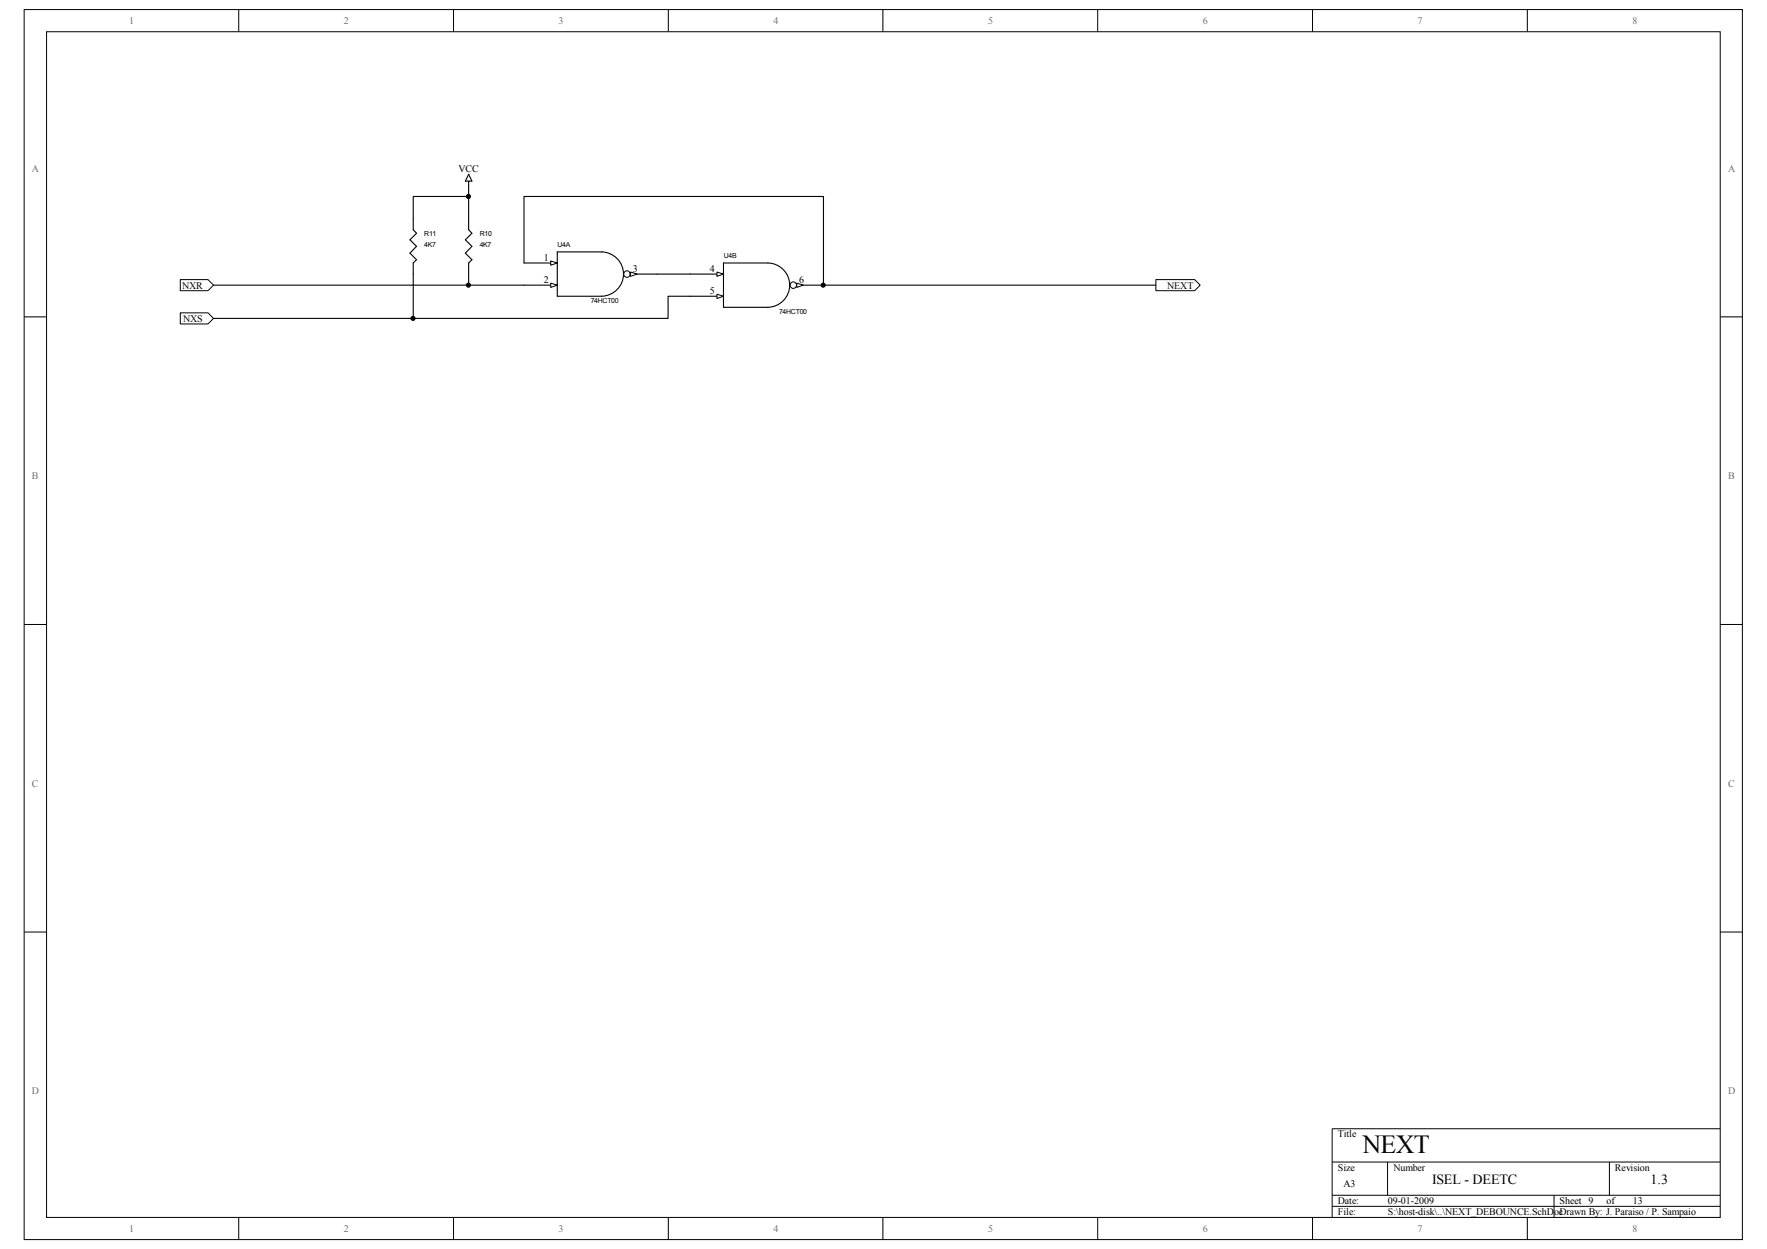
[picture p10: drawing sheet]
<svg xmlns="http://www.w3.org/2000/svg" width="297mm" height="210mm" viewBox="0 0 297 210" stroke-linecap="round" stroke-linejoin="round" font-family="sans-serif">
<path d="M4.1 1.6h288.8v206.7h-288.8z" fill="none" stroke="#000" stroke-width=".17"/>
<path d="M7.9 5.4h281.3v199.2h-281.3z" fill="#fff"/>
<g fill="none" stroke="#000" stroke-width=".17">
<path d="M7.8 5.3h281.4v199.3h-281.4zM40.1 1.6v3.7M76.2 1.6v3.7M112.3 1.6v3.7M148.4 1.6v3.7M184.5 1.6v3.7M220.6 1.6v3.7M256.7 1.6v3.7M4.1 53.3h3.7M289.2 53.3h3.7M4.1 104.9h3.7M289.2 104.9h3.7"/>
<path d="M4.1 156.6h3.7M289.2 156.6h3.7M223.9 195.3h65.3M233.3 195.3v5.6M270.5 195.3v5.6M289.2 189.7h-65.3v14.9M40.1 204.6v3.7M76.2 204.6v3.7M112.3 204.6v3.7M148.4 204.6v3.7M184.5 204.6v3.7M220.6 204.6v3.7"/>
<path d="M223.9 200.9h65.3M223.9 202.7h65.3M256.7 204.6v3.7M261.2 200.9v3.7"/>
</g>
<path d="M69.5 46.1v7.4M78.8 46.1v1.8M110.4 46.1h11.2M129.1 44.2h-7.5v7.4h7.5a3.7 3.7 0 0 0 3.7-3.7v.1a3.7 3.7 0 0 0-3.7-3.8" fill="none" stroke="#000" stroke-width=".19"/>
<path d="M120.5 45.7l1.1 .4-1.1 .3z" fill="#fff"/>
<path d="M120.5 45.7l1.1 .4-1.1 .3z" fill="none" stroke="#000" stroke-width=".17"/>
<path d="M116 49.8h5.6" fill="none" stroke="#000" stroke-width=".19"/>
<path d="M120.5 49.4l1.1 .4-1.1 .4z" fill="#fff"/>
<path d="M120.5 49.4l1.1 .4-1.1 .4z" fill="none" stroke="#000" stroke-width=".17"/>
<path d="M132.8 47.9h5.6" fill="none" stroke="#000" stroke-width=".19"/>
<circle cx="133.4" cy="47.9" r=".54" fill="#fff"/>
<circle cx="133.4" cy="47.9" r=".54" fill="none" stroke="#000" stroke-width=".17"/>
<path d="M133.9 47.6l1.1 .3-1.1 .4z" fill="#fff"/>
<path d="M133.9 47.6l1.1 .3-1.1 .4z" fill="none" stroke="#000" stroke-width=".17"/>
<path d="M69.5 36.7v1.9l.5 .6-1.1 1.1 1.1 1.1-1.1 1.1 1.1 1.1-.5 .6v1.9M78.8 36.7v1.9l.5 .6-1.1 1.1 1.1 1.1-1.1 1.1 1.1 1.1-.5 .6v1.9M88.1 44.2h5.6M93.7 42.3h7.4a3.7 3.7 0 0 1 3.7 3.8 3.7 3.7 0 0 1-3.7 3.7h-7.4z" fill="none" stroke="#000" stroke-width=".19"/>
<path d="M92.6 43.9l1.1 .3-1.1 .4z" fill="#fff"/>
<path d="M92.6 43.9l1.1 .3-1.1 .4z" fill="none" stroke="#000" stroke-width=".17"/>
<path d="M88.1 47.9h5.6" fill="none" stroke="#000" stroke-width=".19"/>
<path d="M92.6 47.6l1.1 .3-1.1 .4z" fill="#fff"/>
<path d="M92.6 47.6l1.1 .3-1.1 .4z" fill="none" stroke="#000" stroke-width=".17"/>
<path d="M104.9 46.1h5.5" fill="none" stroke="#000" stroke-width=".19"/>
<circle cx="105.4" cy="46.1" r=".53" fill="#fff"/>
<circle cx="105.4" cy="46.1" r=".53" fill="none" stroke="#000" stroke-width=".17"/>
<path d="M106 45.7l1.1 .4-1.1 .3z" fill="#fff"/>
<path d="M106 45.7l1.1 .4-1.1 .3z" fill="none" stroke="#000" stroke-width=".17"/>
<path d="M194.3 47h6.5l1 .9-1 1h-6.5z" fill-rule="evenodd" fill="#fff"/>
<path d="M194.3 47h6.5l1 .9-1 1h-6.5z" fill="none" stroke="#000" stroke-width=".17"/>
<path d="M30.3 47h4.7l.9 .9-.9 1h-4.7z" fill-rule="evenodd" fill="#fff"/>
<path d="M30.3 47h4.7l.9 .9-.9 1h-4.7z" fill="none" stroke="#000" stroke-width=".17"/>
<path d="M30.3 52.6h4.7l.9 .9-.9 .9h-4.7z" fill-rule="evenodd" fill="#fff"/>
<g fill="none" stroke="#000" stroke-width=".17">
<path d="M30.3 52.6h4.7l.9 .9-.9 .9h-4.7z"/>
<circle cx="78.7" cy="33" r=".34"/>
<circle cx="69.4" cy="53.5" r=".34"/>
<circle cx="78.7" cy="47.9" r=".34"/>
<circle cx="138.4" cy="47.9" r=".35"/>
</g>
<path d="M78.8 33h-9.3v3.7M78.8 29.3l.5 1.1h-1.1zM78.8 30.4v6.3M35.9 47.9h52.2M88.1 44.2v-11.2h50.3v14.9h55.9M116 49.8h-3.7v3.7h-76.4" fill="none" stroke="#000" stroke-width=".19"/>
<g fill="#000">
<circle cx="78.7" cy="33" r=".34"/>
<circle cx="69.4" cy="53.5" r=".34"/>
<circle cx="78.7" cy="47.9" r=".34"/>
<circle cx="138.4" cy="47.9" r=".35"/>
</g>
<text font-size="4.4" x="229" y="193.7">NEXT</text>
<g font-size="2.4">
<text x="240.7" y="199">ISEL - DEETC</text>
<text x="277.4" y="199">1.3</text>
</g>
<g font-size="1.7" fill="#706f64">
<text x="21.7" y="4">1</text>
<text x="57.8" y="4">2</text>
<text x="93.9" y="4">3</text>
<text x="130" y="4">4</text>
<text x="166.1" y="4">5</text>
<text x="202.2" y="4">6</text>
<text x="238.3" y="4">7</text>
<text x="274.4" y="4">8</text>
<text x="5.3" y="28.9">A</text>
<text x="290.5" y="28.9">A</text>
<text x="5.4" y="80.6">B</text>
<text x="290.5" y="80.6">B</text>
<text x="5.4" y="132.2">C</text>
<text x="290.5" y="132.2">C</text>
<text x="5.3" y="183.9">D</text>
<text x="290.5" y="183.9">D</text>
<text x="21.7" y="207">1</text>
<text x="57.8" y="207">2</text>
<text x="93.9" y="207">3</text>
<text x="130" y="207">4</text>
<text x="166.1" y="207">5</text>
<text x="202.2" y="207">6</text>
<text x="238.3" y="207">7</text>
<text x="274.4" y="207">8</text>
</g>
<g font-size="1.7">
<text x="77.1" y="29">VCC</text>
<text x="91.4" y="43.9">1</text>
<text x="91.4" y="47.6">2</text>
<text x="106.4" y="45.7">3</text>
<text x="119.3" y="45.7">4</text>
<text x="134.3" y="47.6">6</text>
<text x="30.6" y="48.5">NXR</text>
<text x="119.3" y="49.4">5</text>
<text x="196.2" y="48.5">NEXT</text>
<text x="30.8" y="54.1">NXS</text>
<text x="224.9" y="191.1">Title</text>
<text x="224.9" y="196.7">Size</text>
<text x="234.2" y="196.7">Number</text>
<text x="271.5" y="196.7">Revision</text>
<text x="224.9" y="202.3">Date:</text>
<text x="225.8" y="199.5">A3</text>
<text x="233.3" y="202.3">09-01-2009</text>
<text x="262.2" y="202.3">Sheet</text>
<text x="267" y="202.4">9</text>
<text x="270.1" y="202.3">of</text>
<text x="274.5" y="202.4">13</text>
<text x="224.9" y="204.2">File:</text>
<text x="233.3" y="204.2">S:\host-disk\..\NEXT_DEBOUNCE.SchDocDrawn By: J. Paraiso / P. Sampaio</text>
</g>
<g font-size="1.2">
<text x="71.3" y="39.7">R11</text>
<text x="71.3" y="41.6">4K7</text>
<text x="80.6" y="39.7">R10</text>
<text x="80.6" y="41.6">4K7</text>
<text x="93.7" y="41.6">U4A</text>
<text x="121.7" y="43.4">U4B</text>
<text x="99.3" y="50.9">74HCT00</text>
<text x="131" y="52.7">74HCT00</text>
</g>
</svg>
